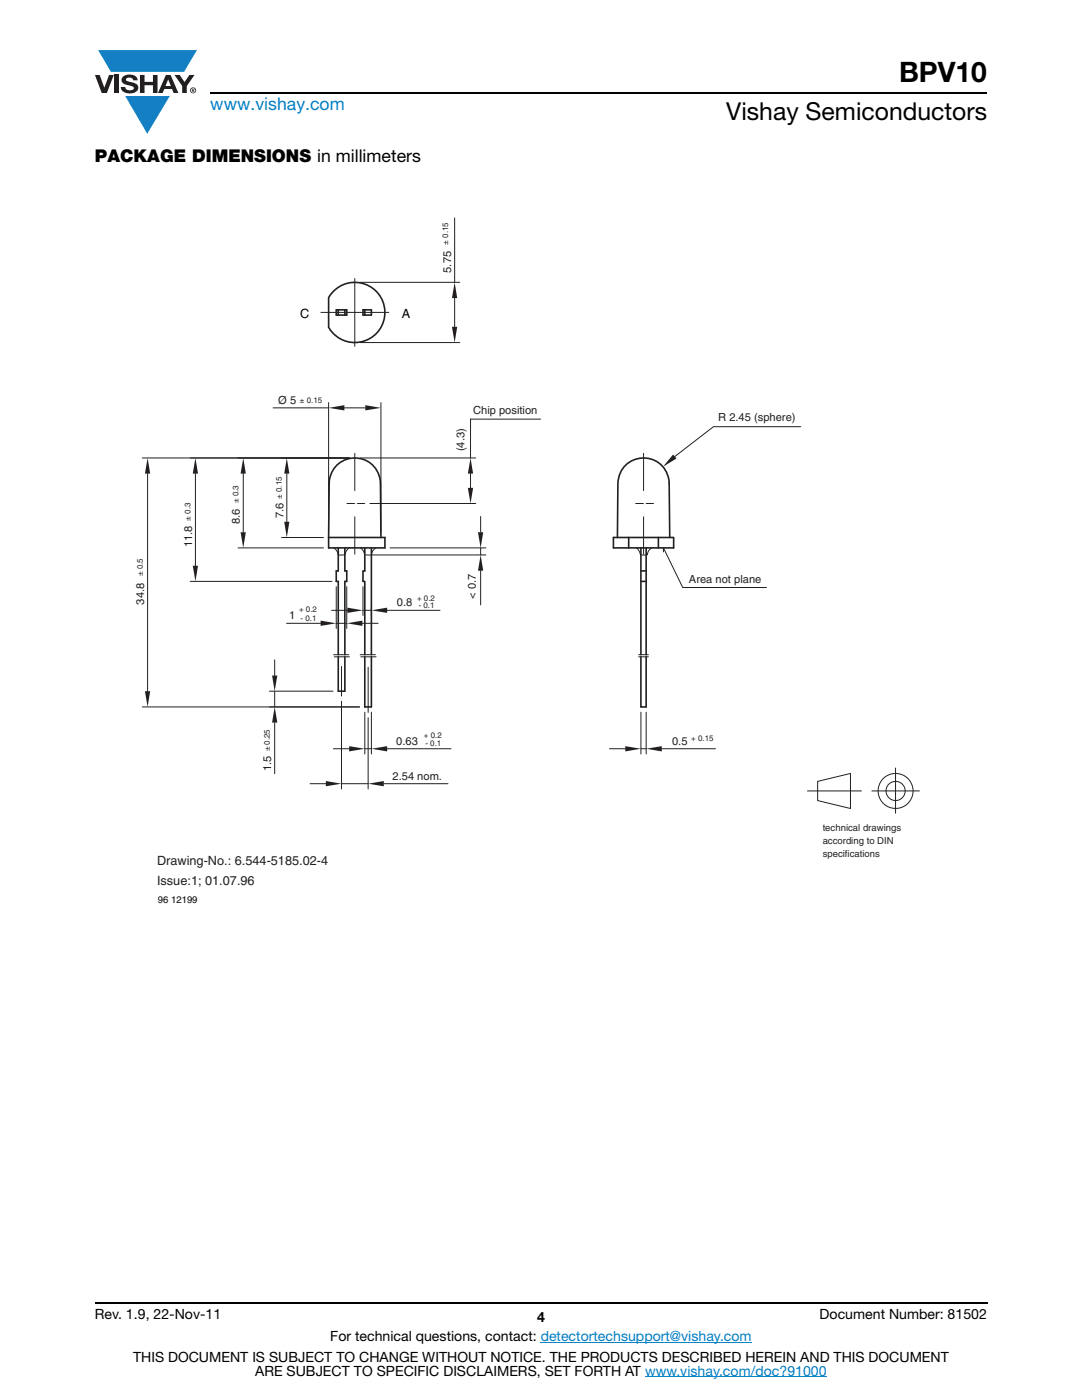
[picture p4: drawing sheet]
<svg xmlns="http://www.w3.org/2000/svg" width="216mm" height="279mm" viewBox="0 0 216 279" stroke-linecap="round" stroke-linejoin="round" font-family="sans-serif">
<g fill="#147fc3">
<path d="M19.6 10h19.7l-2.6 4.3h-1.1h-13.5z"/>
<path d="M25 19.2h8.9l-4.5 7.5z"/>
</g>
<g fill="#231f20">
<path d="M18.9 15h1l.9 2.5 1-2.5h.9l-1.4 3.6h-1z"/>
<path d="M22.9 15h.9v3.6h-.9z"/>
<path d="M24.6 15.3a2.1 2.1 0 0 1 2.8 .3l.1 .4h-.9a.79 .79 0 0 0-.7-.5 .79 .79 0 0 0-.8 .4l.3 .3 1 .2a1.08 1.08 0 0 1 1.2 1 1.08 1.08 0 0 1-1.1 1.2 1.73 1.73 0 0 1-2.4-1.2h.9a.96 .96 0 0 0 .8 .6 .96 .96 0 0 0 .9-.4 1.31 1.31 0 0 0-1.2-.6 1.03 1.03 0 0 1-1.1-.6 1.03 1.03 0 0 1 .2-1.1z"/>
<path d="M27.9 15h.9v1.3h1.7v-1.3h.9v3.6h-.9v-1.6h-1.7v1.6h-.9z"/>
<path d="M34.8 15h1.1l.9 1.4 1-1.4h1l-1.5 2.2v1.4h-.9v-1.4z"/>
<path d="M33.6 15.9l.5 1.3h-1.1zM33.1 15l-1.6 3.6h1l.3-.8h1.5l.3 .8h1l-1.6-3.6z"/>
<path d="M38.1 18a.46 .46 0 0 1 .9 0 .46 .46 0 0 1-.9 0zM37.9 18a.6 .6 0 0 0 1.2 0 .6 .6 0 0 0-1.2 0z"/>
<path d="M38.4 17.8h.2v.2h-.2zM38.3 17.7v.7h.1v-.3l.4 .3-.2-.3 .2-.2-.1-.2z"/>
</g>
<path d="M42 18.6h155M18.9 260h178.1" fill="none" stroke="#000" stroke-width=".36"/>
<path d="M107.9 267.9h42.1M128.7 274.8h36.3" fill="none" stroke="#007ec4" stroke-width=".2"/>
<path d="M26.9 43.4h156.6v137.2h-156.6z" fill="#fff"/>
<g fill="none" stroke="#231f20" stroke-width=".2">
<path d="M70.8 55.6v6.7h6.8M64 62.3h6.8v6.8M70.8 90.5v7.4M93.9 83.6h14M128.4 90.5v7.4M69.2 100.5h1.5M69.7 109.3l-.5 .4-.4 1h-1.3a1.91 1.91 0 0 0-.9-1.3M70.8 103.1v7.5M70.8 100.5h.1M71.3 100.5h1.5M71.9 109.3l.5 .5 .3 .5a.42 .42 0 0 0 .1 .4 .42 .42 0 0 0 .5 .1l.8-.1 .3-.8 .6-.5M126.8 100.5h1.5"/>
<path d="M127 109.3l.4 .5 .3 .5a.61 .61 0 0 0 .9 .5l.5-.1 .3-.8 .6-.5M128.4 100.5h.1M128.4 103.1v7.5M128.9 100.5h1.5M132.4 110.1v-.8l3.8 8h16.7M66.6 130.7h3M66.7 131.1h3M68.1 133v5.9M71.9 130.7h3M72 131.1h3M73.5 133.2v9M127.4 130.7h2"/>
<path d="M127.4 131.1h2M121.6 149.4h3.2M127.9 142.1v8.4M127.9 149.4h1M128.9 142.1v8.4M132.1 149.4h10.7M161.1 157.8h10.8M163.2 155.9l6.5-1.5v7l-6.5-1.6zM174 157.8h9.5M178.7 153.3v9"/>
<circle cx="178.7" cy="157.9" r="1.91"/>
<circle cx="178.7" cy="157.9" r="3.5"/>
</g>
<g fill="none" stroke="#231f20" stroke-width=".32">
<path d="M66.4 58.3a6 6 0 0 1 8.9 .1 6 6 0 0 1-1 8.9 6 6 0 0 1-8.7-2v-5.9zM67.1 61.8h2.1v1.1h-2.1zM67.5 61.8v1.1M68.8 61.8v1.1M72.4 61.8h1.7v1.1h-1.7zM72.8 61.8v1.1M65.6 107.3l.1-10.8a5.1 5.1 0 0 1 5.1-5.1 5.1 5.1 0 0 1 5.1 5.1l.1 10.8M65.6 107.3h11.2v2h-11.2zM67.5 109.3v4.6h-.4v2.1h.4v14.7M68.8 109.3v4.6h.4v2.1h-.4v14.7M72.8 109.3v4.6h-.4v2.1h.4v14.7M74.1 109.3v21.4"/>
<path d="M122.4 107.3h12v2h-12zM125.4 107.3v2M127.9 109.3v21.4M127.9 116h1M127.9 113.9h1M128.9 109.3v21.4M131.4 107.3v2M133.6 107.3l-.1-10.8a5.1 5.1 0 0 0-5.1-5.1 5.1 5.1 0 0 0-5.1 5.1l-.1 10.8M67.5 131.1v6.8h1.3v-6.8M72.8 131.1v10h1.3v-10M127.9 131.1v10h1v-10"/>
</g>
<g fill="#231f20">
<path d="M124.8 148.9l3.1 .5-3.1 .6z"/>
<path d="M128.9 149.4l3.2-.5v1.1z"/>
</g>
<path d="M159.8 85.2h-17.4l-7.8 5.9" fill="none" stroke="#231f20" stroke-width=".2"/>
<path d="M134.3 90.7l.7 .8-2.7 1.7z" fill="#231f20"/>
<path d="M71.8 56.3h19.9M90.7 43.5v12.8M90.7 59.5v5.7M71.8 68.4h19.9" fill="none" stroke="#231f20" stroke-width=".2"/>
<g fill="#231f20">
<path d="M90.2 65.2h1l-.5 3.2z"/>
<path d="M90.7 56.3l.5 3.2h-1z"/>
</g>
<path d="M56.2 91.4h13.6M57.2 94.5v9.6M56.2 107.3h8.3" fill="none" stroke="#231f20" stroke-width=".2"/>
<g fill="#231f20">
<path d="M56.7 104.1h1l-.5 3.2z"/>
<path d="M57.2 91.4l.5 3.1h-1z"/>
</g>
<path d="M47.5 91.4h22.3M48.5 94.5v11.7M47.5 109.3h17" fill="none" stroke="#231f20" stroke-width=".2"/>
<g fill="#231f20">
<path d="M48 106.2h1.1l-.6 3.1z"/>
<path d="M48.5 91.4l.6 3.1h-1.1z"/>
</g>
<path d="M37.9 91.4h31.9M39 94.5v18.4M37.9 116h28.4" fill="none" stroke="#231f20" stroke-width=".2"/>
<g fill="#231f20">
<path d="M39 91.4l.5 3.1h-1z"/>
<path d="M38.5 112.9h1l-.5 3.1z"/>
</g>
<path d="M28.4 91.4h41.4M29.5 94.5v43.4M28.4 141.1h43.3" fill="none" stroke="#231f20" stroke-width=".2"/>
<g fill="#231f20">
<path d="M29.5 91.4l.5 3.1h-1.1z"/>
<path d="M28.9 137.9h1.1l-.5 3.2z"/>
</g>
<path d="M53.8 137.9h12.6M54.8 131.7v3.1M54.8 137.9v3.2M53.8 141.1h17.9M54.8 144.2v10.2" fill="none" stroke="#231f20" stroke-width=".2"/>
<g fill="#231f20">
<path d="M54.3 134.8h1l-.5 3.1z"/>
<path d="M54.8 141.1l.5 3.1h-1z"/>
</g>
<path d="M54.5 81.4h11.1M65.6 80.4v25.8M68.7 81.4h4.2M76 80.4v25.8" fill="none" stroke="#231f20" stroke-width=".2"/>
<g fill="#231f20">
<path d="M72.9 80.9l3.1 .5-3.1 .5z"/>
<path d="M65.6 81.4l3.1-.5v1z"/>
</g>
<path d="M71.8 91.4h23.1M93.9 83.6v7.8M93.9 94.5v2.9M73.8 100.5h21.1" fill="none" stroke="#231f20" stroke-width=".2"/>
<g fill="#231f20">
<path d="M93.4 97.4h1l-.5 3.1z"/>
<path d="M93.9 91.4l.5 3.1h-1z"/>
</g>
<path d="M74.3 110.8h22.7M77.8 109.3h19.2M95.9 103.1v3.1M95.9 109.3v1.5M95.9 113.9v6.8" fill="none" stroke="#231f20" stroke-width=".2"/>
<g fill="#231f20">
<path d="M95.4 106.2h1l-.5 3.1z"/>
<path d="M95.9 110.8l.5 3.1h-1z"/>
</g>
<path d="M72.4 117.1v5.7M66.2 121.8h3.1M72.4 121.8h1.7M74.1 121.1v1.7M77.2 121.8h10.6" fill="none" stroke="#231f20" stroke-width=".2"/>
<g fill="#231f20">
<path d="M69.3 121.3l3.1 .5-3.1 .5z"/>
<path d="M74.1 121.8l3.2-.5v1z"/>
</g>
<path d="M67.1 117.1v8.3M69.2 117.1v8.3M57.2 124.4h6.8M67.1 124.4h2.1M72.3 124.4h3.2" fill="none" stroke="#231f20" stroke-width=".2"/>
<g fill="#231f20">
<path d="M69.2 124.4l3.1-.5v1z"/>
<path d="M64 123.9l3.1 .5-3.1 .5z"/>
</g>
<path d="M66.5 149.4h3.2M72.8 142.1v8.4M72.8 149.4h1.3M74.1 142.1v8.4M77.3 149.4h12.7" fill="none" stroke="#231f20" stroke-width=".2"/>
<g fill="#231f20">
<path d="M69.7 148.9l3.1 .5-3.1 .6z"/>
<path d="M74.1 149.4l3.2-.5v1.1z"/>
</g>
<path d="M68.1 140v17.5M61.9 156.4h3.1M68.1 156.4h5.4M73.5 143.2v14.3M76.6 156.4h12.8" fill="none" stroke="#231f20" stroke-width=".2"/>
<g fill="#231f20">
<path d="M65 155.9l3.1 .5-3.1 .5z"/>
<path d="M73.5 156.4l3.1-.5v1z"/>
</g>
<text font-size="5.6" x="179.4" y="16.4">BPV10</text>
<text font-size="4.9" x="144.9" y="24">Vishay Semiconductors</text>
<text font-size="3.5" fill="#007ec4" x="42" y="21.9">www.vishay.com</text>
<text font-size="3.5" x="18.9" y="32.3">PACKAGE DIMENSIONS in millimeters</text>
<g font-size="2.8">
<text x="18.9" y="263.3">Rev. 1.9, 22-Nov-11</text>
<text x="107.2" y="263.8">4</text>
<text x="163.6" y="263.3">Document Number: 81502</text>
<text x="65.9" y="267.7">For technical questions, contact: detectortechsupport@vishay.com</text>
<text x="26.5" y="271.7">THIS DOCUMENT IS SUBJECT TO CHANGE WITHOUT NOTICE. THE PRODUCTS DESCRIBED HEREIN AND THIS DOCUMENT</text>
<text x="50.9" y="274.6">ARE SUBJECT TO SPECIFIC DISCLAIMERS, SET FORTH AT www.vishay.com/doc?91000</text>
</g>
<g font-size="2.5" fill="#040503">
<text x="59.9" y="63.4">C</text>
<text x="80.2" y="63.4">A</text>
</g>
<g font-size="2.5" fill="#231f20">
<text x="31.3" y="172.7">Drawing-No.: 6.544-5185.02-4</text>
<text x="31.3" y="176.5">Issue:1; 01.07.96</text>
</g>
<g font-size="2.2" fill="#231f20">
<text x="90.1" y="54.4" transform="rotate(-90 90.1 54.4)">5.75</text>
<text x="55.5" y="80.7">Ø 5</text>
<text x="94.4" y="82.7">Chip position</text>
<text x="143.3" y="84">R 2.45 (sphere)</text>
<text x="92.7" y="90.1" transform="rotate(-90 92.7 90.1)">(4.3)</text>
<text x="47.9" y="104.6" transform="rotate(-90 47.9 104.6)">8.6</text>
<text x="56.6" y="103.4" transform="rotate(-90 56.6 103.4)">7.6</text>
<text x="38.3" y="109.2" transform="rotate(-90 38.3 109.2)">11.8</text>
<text x="94.9" y="119.5" transform="rotate(-90 94.9 119.5)">&lt; 0.7</text>
<text x="137.5" y="116.4">Area not plane</text>
<text x="28.8" y="120.7" transform="rotate(-90 28.8 120.7)">34.8</text>
<text x="57.7" y="123.6">1</text>
<text x="79.2" y="121">0.8</text>
<text x="79.1" y="148.6">0.63</text>
<text x="134.1" y="148.8">0.5</text>
<text x="54.1" y="153.8" transform="rotate(-90 54.1 153.8)">1.5</text>
<text x="78.3" y="155.7">2.54 nom.</text>
</g>
<g font-size="1.9" fill="#231f20">
<text x="164.2" y="165.8">technical drawings</text>
<text x="164.2" y="171.1">specifications</text>
<text x="164.2" y="168.5">according to DIN</text>
</g>
<text font-size="1.9" fill="#040503" x="31.5" y="180.1">96 12199</text>
<g font-size="1.6" fill="#231f20">
<text x="89.4" y="48.8" transform="rotate(-90 89.4 48.8)">± 0.15</text>
<text x="59.8" y="80.4">± 0.15</text>
<text x="47.6" y="100.4" transform="rotate(-90 47.6 100.4)">± 0.3</text>
<text x="56.2" y="99.6" transform="rotate(-90 56.2 99.6)">± 0.15</text>
<text x="38" y="103.9" transform="rotate(-90 38 103.9)">± 0.3</text>
<text x="28.5" y="115" transform="rotate(-90 28.5 115)">± 0.5</text>
<text x="83.2" y="119.9">+ 0.2</text>
<text x="59.7" y="122.2">+ 0.2</text>
<text x="60" y="123.9">- 0.1</text>
<text x="83.5" y="121.3">- 0.1</text>
<text x="53.8" y="150" transform="rotate(-90 53.8 150)">± 0.25</text>
<text x="84.6" y="147.2">+ 0.2</text>
<text x="84.9" y="148.9">- 0.1</text>
<text x="137.9" y="147.9">+ 0.15</text>
</g>
</svg>
